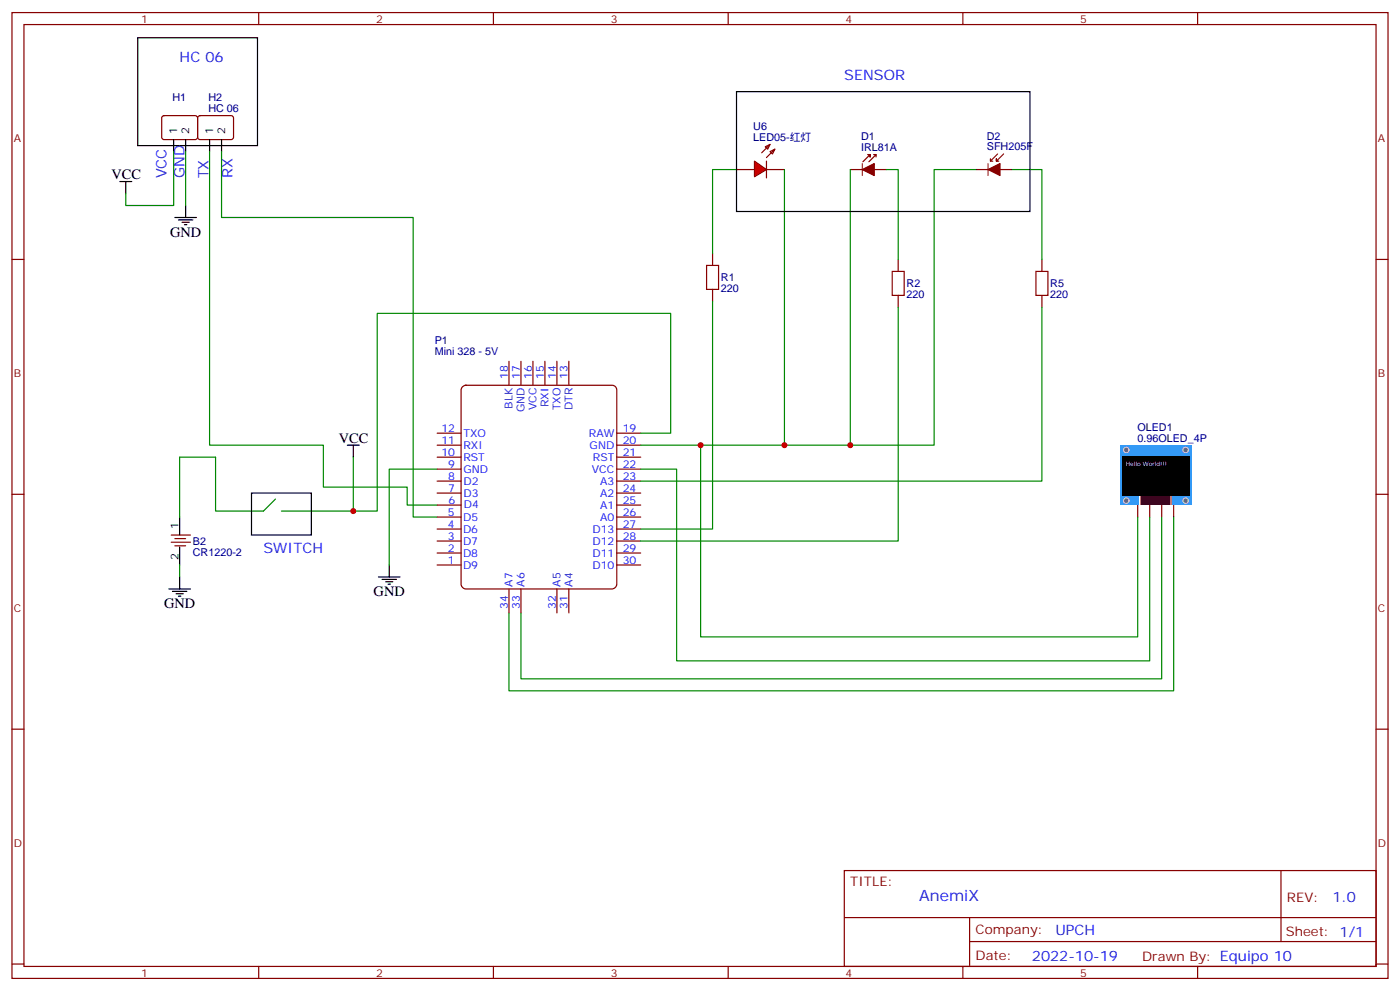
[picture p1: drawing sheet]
<svg xmlns="http://www.w3.org/2000/svg" width="412mm" height="292mm" viewBox="0 0 412 292" stroke-linecap="round" stroke-linejoin="round" font-family="sans-serif">
<g fill="none" stroke="#870000" stroke-width=".35">
<path d="M3.5 3.7h405.4v284.3h-405.4zM7.1 7.2h398.2v277.3h-398.2zM76.2 3.7v3.5M145.3 3.7v3.5M214.5 3.7v3.5M283.6 3.7v3.5M352.8 3.7v3.5M3.5 76.4h3.6M405.3 76.4h3.6M3.5 145.5h3.6M50.4 157.5h5.7M50.4 159.6h5.7"/>
<path d="M51.5 158.6h3.2M335.1 148.7v3.5M338.7 148.7v3.5M342.2 148.7v3.5M345.7 148.7v3.5M405.3 145.5h3.6M51.5 160.7h3.2M3.5 214.7h3.6M405.3 214.7h3.6M248.7 256.3h156.6v28.2h-156.6zM377.3 256.3v20.9M248.7 270.1h156.5"/>
<path d="M285.6 277.2h119.6M285.6 270.1v14.2M3.5 283.8h3.6M76.2 284.5v3.5M145.3 284.5v3.5M214.5 284.5v3.5M283.6 284.5v3.5M352.8 284.5v3.5M405.3 283.8h3.6"/>
</g>
<path d="M52.9 152.2v5.3M52.9 161v5.3" fill="none" stroke="#000" stroke-width=".35"/>
<path d="M52.9 134.6v17.6" fill="none" stroke="#008700" stroke-width=".35"/>
<path d="M329.8 131.1h21.2v17.6h-21.2z" fill="#39f"/>
<g fill="#666" stroke="#ccc" stroke-width=".35">
<circle cx="331.8" cy="147.4" r=".81"/>
<circle cx="349.2" cy="147.4" r=".81"/>
<circle cx="331.8" cy="132.5" r=".81"/>
<circle cx="349.2" cy="132.5" r=".81"/>
</g>
<path d="M335.7 145.9h9.5v2.8h-9.5z" fill="#fff"/>
<g fill="#fc0">
<path d="M335.7 145.9h.5v2.8h-.5z"/>
<path d="M344.7 145.9h.4v2.8h-.4z"/>
</g>
<path d="M336.3 145.9h8.3v2.8h-8.3z" fill="#333"/>
<path d="M330.6 134.2h19.7v11.7h-19.7z" fill="#000"/>
<path d="M217 49.9h5.2M225.4 43.2l1.4-.7-.7 1.4zM225.8 49.9h5.3M226.8 44.6l1.4-.7-.7 1.4zM226.8 42.5l-2.4 2.5M228.2 43.9l-2.4 2.5" fill="none" stroke="#870000" stroke-width=".35"/>
<path d="M222.2 47.4l3.6 2.5-3.6 2.1z" fill="#f00" stroke="#870000" stroke-width=".35"/>
<path d="M225.8 47.4v5" fill="none" stroke="#870000" stroke-width=".35"/>
<g fill="#850000" stroke="#850000" stroke-width=".35">
<path d="M291 49.9l3.6-1.7v3.5z"/>
<path d="M254 49.9l3.5-1.7v3.5z"/>
</g>
<path d="M250.5 49.9h3.5M255.6 45.5h.7v.7v-.7l-2.1 2.1M257.4 45.5h.7M257.5 49.9h3.6M258.1 46.2v-.7l-2.2 2.1M287.5 49.9h3.5M291.7 47.4h.8M293.9 45.3l-2.2 2.1v-.7M294.6 49.9h3.5M295.6 45.3l-2.1 2.1v-.7v.7h.7" fill="none" stroke="#850000" stroke-width=".35"/>
<path d="M254 48.2v3.5M291 48.2v3.5" fill="none" stroke="#850000" stroke-width=".29"/>
<path d="M49.7 173.4h6.4M50.8 174.1h4.2M51.9 174.8h2.1M52.6 175.5h.7M52.9 169.9v3.5M111.5 169.9h6.3M112.5 170.6h4.3M113.6 171.3h2.1M114.3 172h.7M114.7 166.3v3.6" fill="none" stroke="#000" stroke-width=".35"/>
<path d="M63.5 134.6v15.9h14.1" fill="none" stroke="#008700" stroke-width=".35"/>
<path d="M136.1 114l1.1-.6h43.1a1.41 1.41 0 0 1 1.4 1.4v57.2a1.51 1.51 0 0 1-1.4 1.4h-43.1a1.51 1.51 0 0 1-1.4-1.4v-57.2z" fill="#fff" stroke="#800000" stroke-width=".35"/>
<g fill="none" stroke="#870000" stroke-width=".35">
<path d="M47.9 34.2l.4-.2 9.5 .1 .4 .6-.1 6-.6 .4-9.4-.1-.5-.6v-5.7zM58.4 34.2l.5-.2 9.5 .1 .4 .6-.1 6-.6 .4-9.5-.1-.4-.6v-5.7zM209.9 74.6v3.5M264.6 76.4v3.5M306.9 76.4v3.5M209.9 85.2v3.5M264.6 87v3.5M306.9 87v3.5M149.9 106.4v7M153.5 106.4v7M157 106.4v7M160.5 106.4v7"/>
<path d="M164 106.4v7M167.6 106.4v7M128.8 138.1h7M128.8 134.6h7M128.8 131.1h7M128.8 127.5h7M181.7 138.1h7M181.7 134.6h7M181.7 131.1h7M181.7 127.5h7M128.8 159.3h7M128.8 155.8h7"/>
<path d="M128.8 152.2h7M128.8 148.7h7M128.8 145.2h7M128.8 141.6h7M181.7 159.3h7M181.7 155.8h7M181.7 152.2h7M181.7 148.7h7M181.7 145.2h7M181.7 141.6h7M128.8 166.3h7M128.8 162.8h7"/>
<path d="M149.9 173.4v7M153.5 173.4v7M164 173.4v7M167.6 173.4v7M181.7 166.3h7M181.7 162.8h7"/>
</g>
<g fill="none" stroke="#008700" stroke-width=".35">
<path d="M51.2 44.6v15.9h-14.2v-3.5M54.7 44.6v15.9M61.7 44.6v86.5h33.5v12.3h24.7v5.3h8.9M65.3 44.6v19.4h56.4v88.2h7.1M217 49.9h-7.1v24.7M231.1 49.9v81.2h-24.7M250.5 49.9v81.2h-19.4M261.1 49.9h3.5v26.5M287.5 49.9h-12.3v81.2h-24.7M298.1 49.9h8.8v26.5M209.9 88.7v67.1h-21.2M264.6 90.5v68.8h-75.9"/>
<path d="M306.9 90.5v51.1h-118.2M52.9 134.6h10.6M104.1 134.6v15.9M128.8 138.1h-14.1v28.2M188.7 127.5h8.9v-35.2h-86.5v58.2h-28.2M188.7 138.1h10.6v56.5h139.4v-42.4M188.7 131.1h17.7v56.4h128.7v-35.3M81.1 146.9l-3.5 3.6M342.2 152.2v47.6h-188.7v-19.4M345.7 152.2v51.2h-195.8v-23M52.9 166.3v3.6"/>
</g>
<path d="M208.1 78.1h3.6v7.1h-3.6zM262.8 79.9h3.5v7.1h-3.5zM305.2 79.9h3.5v7.1h-3.5z" fill="none" stroke="#a10000" stroke-width=".35"/>
<g fill="none" stroke="#000" stroke-width=".35">
<path d="M40.6 11.1h35.2v31.8h-35.2zM217 27h86.4v35.3h-86.4zM35.3 53.4h3.5M37 53.4v3.6M51.2 41.1v3.5M54.7 41.1v3.5M61.7 41.1v3.5M65.3 41.1v3.5M51.5 64h6.4M52.6 64.7h4.2M53.6 65.4h2.1M54.3 66.1h.7"/>
<path d="M54.7 60.5v3.5M102.3 131.1h3.5M104.1 131.1v3.5M74.1 145.2h17.6v12.3h-17.6z"/>
</g>
<g fill="#c00">
<circle cx="206.4" cy="131.1" r=".88"/>
<circle cx="231.1" cy="131.1" r=".88"/>
<circle cx="250.5" cy="131.1" r=".88"/>
<circle cx="104.1" cy="150.5" r=".88"/>
</g>
<text font-size="4.6" fill="#00f" x="270.8" y="265.3">AnemiX</text>
<g font-size="4.2" fill="#00f">
<text x="52.9" y="18.2">HC 06</text>
<text x="248.7" y="23.5">SENSOR</text>
<text x="49" y="52.5" transform="rotate(-90 49 52.5)">VCC</text>
<text x="54.3" y="52.5" transform="rotate(-90 54.3 52.5)">GND</text>
<text x="61.4" y="52.5" transform="rotate(-90 61.4 52.5)">TX</text>
<text x="68.4" y="52.5" transform="rotate(-90 68.4 52.5)">RX</text>
<text x="77.6" y="162.8">SWITCH</text>
<text x="392.5" y="265.6">1.0</text>
<text x="310.9" y="275.1">UPCH</text>
<text x="304" y="282.9">2022-10-19</text>
</g>
<g font-size="4.2">
<text x="32.8" y="52.7">VCC</text>
<text x="50.1" y="69.7">GND</text>
<text x="99.8" y="130.4">VCC</text>
<text x="48.3" y="179">GND</text>
<text x="110.1" y="175.5">GND</text>
</g>
<g font-size="3.9" fill="#800">
<text x="250.5" y="260.9">TITLE:</text>
<text x="379.1" y="265.6">REV:</text>
<text x="287.4" y="275.1">Company:</text>
<text x="378.7" y="275.7">Sheet: 1/1</text>
<text x="287.4" y="282.8">Date:</text>
<text x="336.4" y="282.8">Drawn By: Equipo 10</text>
</g>
<g font-size="3.2" fill="#800">
<text x="41.6" y="6.7">1</text>
<text x="110.8" y="6.7">2</text>
<text x="179.9" y="6.7">3</text>
<text x="249.1" y="6.7">4</text>
<text x="318.2" y="6.7">5</text>
<text x="4.1" y="41.8">A</text>
<text x="405.9" y="41.8">A</text>
<text x="4.1" y="110.9">B</text>
<text x="405.9" y="110.9">B</text>
<text x="4.1" y="180.1">C</text>
<text x="405.9" y="180.1">C</text>
<text x="4.1" y="249.2">D</text>
<text x="405.9" y="249.2">D</text>
<text x="41.6" y="287.5">1</text>
<text x="110.8" y="287.5">2</text>
<text x="179.9" y="287.5">3</text>
<text x="249.1" y="287.5">4</text>
<text x="318.2" y="287.5">5</text>
</g>
<g font-size="3.2" fill="#000080">
<text x="50.8" y="29.8">H1</text>
<text x="61.4" y="29.8">H2</text>
<text x="61.4" y="33">HC 06</text>
<text x="221.9" y="41.5">LED05-红灯</text>
<text x="221.9" y="38.2">U6</text>
<text x="253.7" y="41.3">D1</text>
<text x="290.7" y="41.1">D2</text>
<text x="253.7" y="44.5">IRL81A</text>
<text x="290.7" y="44.3">SFH205F</text>
<text x="212.4" y="82.8">R1</text>
<text x="212.4" y="86">220</text>
<text x="267.1" y="87.8">220</text>
<text x="267.1" y="84.6">R2</text>
<text x="309.4" y="87.8">220</text>
<text x="309.4" y="84.6">R5</text>
<text x="128.1" y="101.4">P1</text>
<text x="128.1" y="104.6">Mini 328 - 5V</text>
<text x="335" y="130">0.96OLED_4P</text>
<text x="335" y="126.8">OLED1</text>
<text x="56.8" y="160.4">B2</text>
<text x="56.8" y="163.6">CR1220-2</text>
</g>
<text font-size="3.2" fill="#fff" x="50.8" y="33">BLUETOOTH</text>
<g font-size="3.2">
<text x="52.2" y="39.3" transform="rotate(-90 52.2 39.3)">1</text>
<text x="55.7" y="39.3" transform="rotate(-90 55.7 39.3)">2</text>
<text x="62.8" y="39.3" transform="rotate(-90 62.8 39.3)">1</text>
<text x="66.3" y="39.3" transform="rotate(-90 66.3 39.3)">2</text>
<text x="52.6" y="155.8" transform="rotate(-90 52.6 155.8)">1</text>
<text x="52.6" y="164.8" transform="rotate(-90 52.6 164.8)">2</text>
</g>
<g font-size="3.2" fill="#00f">
<text x="149.6" y="111.7" transform="rotate(-90 149.6 111.7)">18</text>
<text x="153.1" y="111.7" transform="rotate(-90 153.1 111.7)">17</text>
<text x="156.6" y="111.7" transform="rotate(-90 156.6 111.7)">16</text>
<text x="160.2" y="111.7" transform="rotate(-90 160.2 111.7)">15</text>
<text x="163.7" y="111.7" transform="rotate(-90 163.7 111.7)">14</text>
<text x="167.2" y="111.7" transform="rotate(-90 167.2 111.7)">13</text>
<text x="161.6" y="119.8" transform="rotate(-90 161.6 119.8)">RXI</text>
<text x="151" y="120.3" transform="rotate(-90 151 120.3)">BLK</text>
<text x="154.5" y="121.4" transform="rotate(-90 154.5 121.4)">GND</text>
<text x="158" y="120.7" transform="rotate(-90 158 120.7)">VCC</text>
<text x="165.1" y="120.8" transform="rotate(-90 165.1 120.8)">TXO</text>
<text x="168.6" y="120.7" transform="rotate(-90 168.6 120.7)">DTR</text>
<text x="130" y="130.7">11</text>
<text x="130" y="127.2">12</text>
<text x="136.5" y="128.6">TXO</text>
<text x="173.5" y="128.6">RAW</text>
<text x="183.4" y="127.2">19</text>
<text x="183.4" y="130.7">20</text>
<text x="130" y="134.2">10</text>
<text x="132" y="137.8">9</text>
<text x="136.5" y="135.6">RST</text>
<text x="136.5" y="132.1">RXI</text>
<text x="173.7" y="132.1">GND</text>
<text x="174.6" y="135.6">RST</text>
<text x="183.4" y="134.2">21</text>
<text x="183.4" y="137.8">22</text>
<text x="132" y="141.3">8</text>
<text x="136.5" y="142.7">D2</text>
<text x="136.5" y="139.2">GND</text>
<text x="174.4" y="139.2">VCC</text>
<text x="176.8" y="142.7">A3</text>
<text x="183.4" y="141.3">23</text>
<text x="132" y="144.8">7</text>
<text x="132.1" y="148.3">6</text>
<text x="136.5" y="146.2">D3</text>
<text x="136.6" y="149.7">D4</text>
<text x="176.8" y="146.2">A2</text>
<text x="176.8" y="149.8">A1</text>
<text x="183.4" y="144.8">24</text>
<text x="183.4" y="148.3">25</text>
<text x="131.9" y="155.4">4</text>
<text x="131.9" y="151.9">5</text>
<text x="136.4" y="153.3">D5</text>
<text x="176.8" y="153.3">A0</text>
<text x="183.4" y="151.9">26</text>
<text x="183.4" y="155.4">27</text>
<text x="131.9" y="158.9">3</text>
<text x="136.4" y="160.3">D7</text>
<text x="136.4" y="156.8">D6</text>
<text x="174.5" y="156.8">D13</text>
<text x="174.5" y="160.3">D12</text>
<text x="183.4" y="158.9">28</text>
<text x="131.9" y="166">1</text>
<text x="131.9" y="162.4">2</text>
<text x="136.4" y="167.4">D9</text>
<text x="136.4" y="163.8">D8</text>
<text x="174.5" y="163.9">D11</text>
<text x="174.5" y="167.4">D10</text>
<text x="183.4" y="162.5">29</text>
<text x="183.4" y="166">30</text>
<text x="151" y="172.7" transform="rotate(-90 151 172.7)">A7</text>
<text x="154.5" y="172.7" transform="rotate(-90 154.5 172.7)">A6</text>
<text x="165.1" y="172.7" transform="rotate(-90 165.1 172.7)">A5</text>
<text x="168.6" y="172.7" transform="rotate(-90 168.6 172.7)">A4</text>
<text x="149.6" y="179.2" transform="rotate(-90 149.6 179.2)">34</text>
<text x="153.1" y="179.2" transform="rotate(-90 153.1 179.2)">33</text>
<text x="163.7" y="179.2" transform="rotate(-90 163.7 179.2)">32</text>
<text x="167.2" y="179.2" transform="rotate(-90 167.2 179.2)">31</text>
</g>
<text font-size="1.8" fill="#fff" x="331.6" y="137.1">Hello World!!!</text>
</svg>
